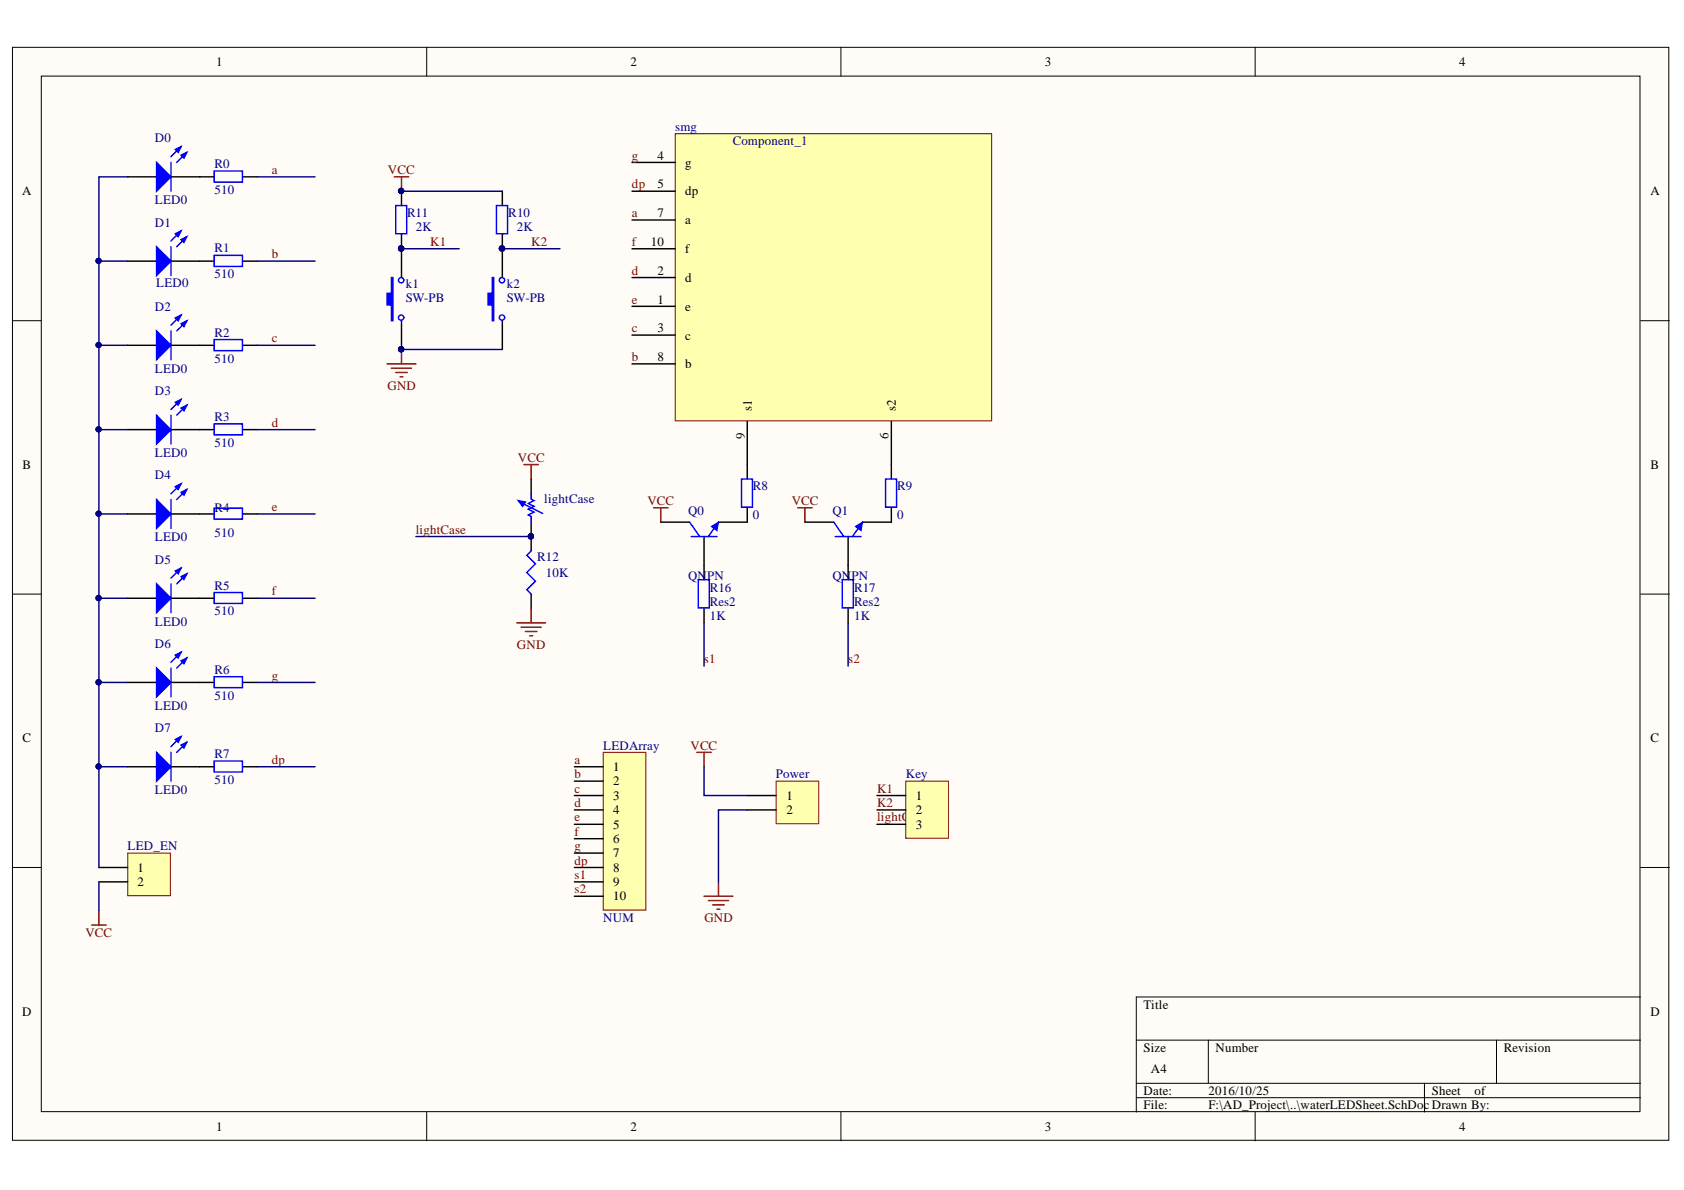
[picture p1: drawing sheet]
# Altium project waterLEDs.PrjPcb
1 sheet, 33 parts. Net scope: global (net labels, ports and power ports of the same name join across sheets).
Board file: PCB.PcbDoc

## Sheet waterLEDSheet.SchDoc
size A4

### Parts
D0  LED0  [C1210_M]
D1  LED0  [C1210_M]
D2  LED0  [C1210_M]
D3  LED0  [C1210_M]
D4  LED0  [C1210_M]
D5  LED0  [C1210_M]
D6  LED0  [C1210_M]
D7  LED0  [C1210_M]
k1  SW-PB  [KEY_SODFL_2-Leads]
k2  SW-PB  [KEY_SODFL_2-Leads]
Key  (no value)  [HDR1X3]
LED_EN  (no value)  [HDR1X2]
LEDArray  NUM  [HDR1X10]
lightCase  (no value)  [RAD-0.2]
Power  Header 2  [HDR1X2]  (value not drawn)
Q0  QNPN  [SOT23_M]
Q1  QNPN  [SOT23_M]
R0  510  [6-0805_N]
R1  510  [6-0805_N]
R2  510  [6-0805_N]
R3  510  [6-0805_N]
R4  510  [6-0805_N]
R5  510  [6-0805_N]
R6  510  [6-0805_N]
R7  510  [6-0805_N]
R8  value 0  [6-0805_N]
R9  value 0  [6-0805_N]
R10  value 2K  [6-0805_N]
R11  value 2K  [6-0805_N]
R12  value 10K  [6-0805_N]  (hidden comment: Res3)
R16  Res2  value 1K  [6-0805_N]
R17  Res2  value 1K  [6-0805_N]
smg  Component_1  [Nixie_light]

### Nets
GND: k1.1 k2.1 Power.2 R12.1
VCC: LED_EN.2 lightCase.2 Power.1 Q0.1(C) Q1.1(C) R10.1 R11.2
a: LEDArray.1 R0.2 smg.7(a)
b: LEDArray.2 R1.2 smg.8(b)
c: LEDArray.3 R2.2 smg.3(c)
d: LEDArray.4 R3.2 smg.2(d)
dp: LEDArray.8 R7.2 smg.5(dp)
e: LEDArray.5 R4.2 smg.1(e)
f: LEDArray.6 R5.2 smg.10(f)
g: LEDArray.7 R6.2 smg.4(g)
K1: k1.2 Key.1 R11.1
K2: k2.2 Key.2 R10.2
lightCase: Key.3 lightCase.1 R12.2
s1: LEDArray.9 R16.1
s2: LEDArray.10 R17.1
NetD0_1: D0.1(A) D1.1(A) D2.1(A) D3.1(A) D4.1(A) D5.1(A) D6.1(A) D7.1(A) LED_EN.1
NetD0_2: D0.2(K) R0.1
NetD1_2: D1.2(K) R1.1
NetD2_2: D2.2(K) R2.1
NetD3_2: D3.2(K) R3.1
NetD4_2: D4.2(K) R4.1
NetD5_2: D5.2(K) R5.1
NetD6_2: D6.2(K) R6.1
NetD7_2: D7.2(K) R7.1
NetQ0_2: Q0.2(B) R16.2
NetQ0_3: Q0.3(E) R8.1
NetQ1_2: Q1.2(B) R17.2
NetQ1_3: Q1.3(E) R9.1
NetR8_2: R8.2 smg.9(s1)
NetR9_2: R9.2 smg.6(s2)
